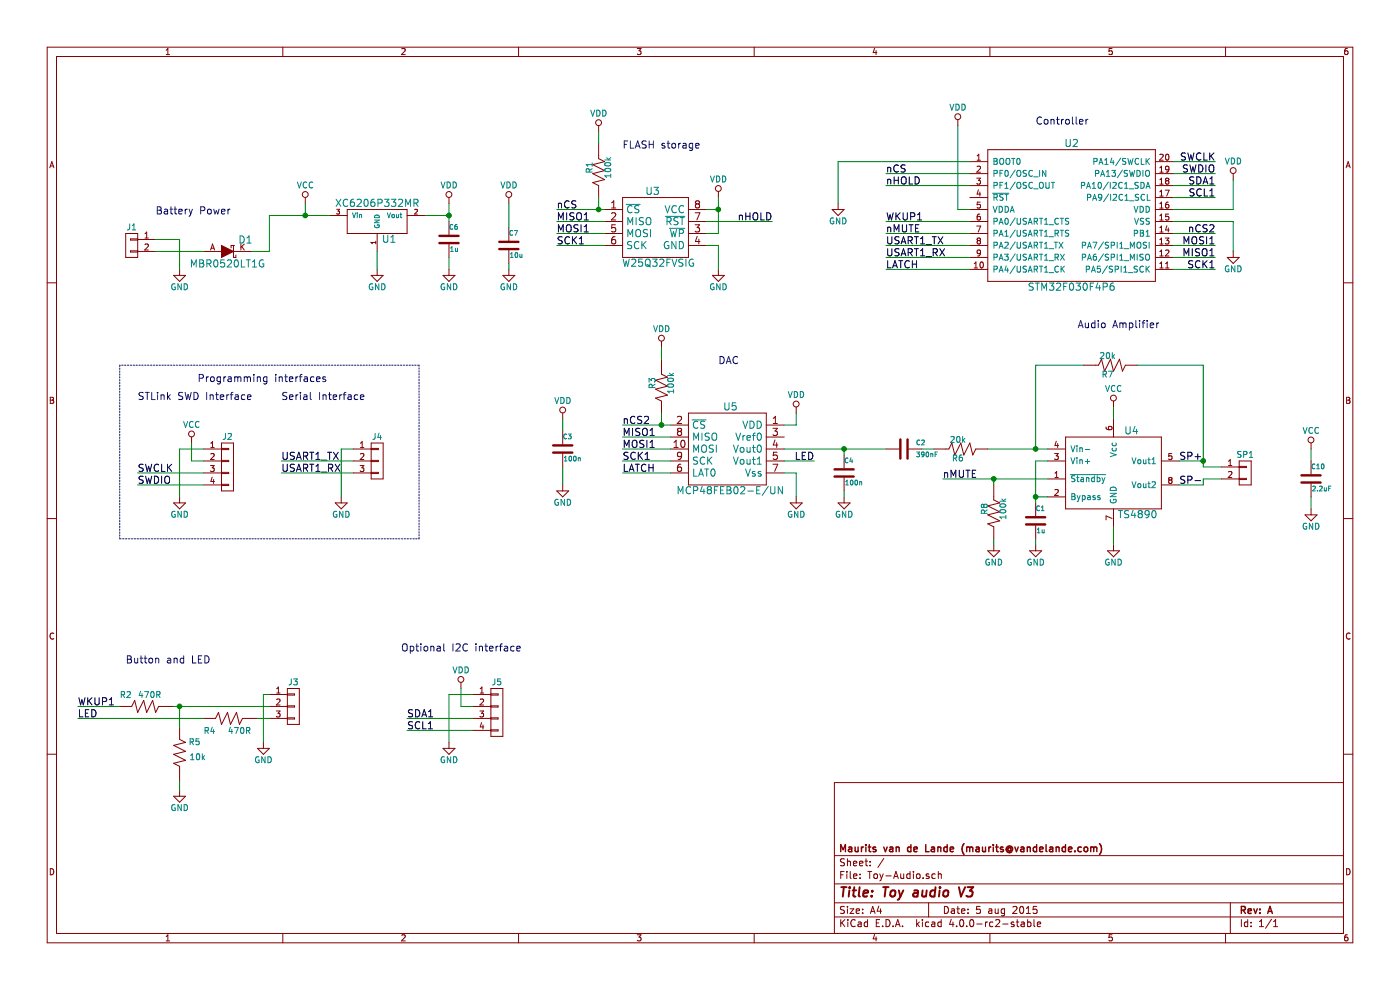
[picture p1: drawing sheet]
EESchema Schematic File Version 2
LIBS:Mylib VDL
LIBS:MCU
LIBS:power
LIBS:device
LIBS:transistors
LIBS:conn
LIBS:linear
LIBS:regul
LIBS:74xx
LIBS:cmos4000
LIBS:adc-dac
LIBS:memory
LIBS:xilinx
LIBS:microcontrollers
LIBS:dsp
LIBS:microchip
LIBS:analog_switches
LIBS:motorola
LIBS:texas
LIBS:intel
LIBS:audio
LIBS:interface
LIBS:digital-audio
LIBS:philips
LIBS:display
LIBS:cypress
LIBS:siliconi
LIBS:opto
LIBS:atmel
LIBS:contrib
LIBS:valves
LIBS:Toy-Audio-cache
EELAYER 25 0
EELAYER END
$Descr A4 11693 8268
encoding utf-8
Sheet 1 1
Title "Toy audio V3"
Date "5 aug 2015"
Rev "A"
Comp "Maurits van de Lande (maurits@vandelande.com)"
Comment1 ""
Comment2 ""
Comment3 ""
Comment4 ""
$EndDescr
Text Notes 1150 3350 0    60   ~ 0
STLink SWD Interface
$Comp
L SCHOTTKY D1
U 1 1
P 1900 2100
F 0 "D1" V 2000 1950 60  0000 C CNN
F 1 "MBR0520LT1G" V 1800 2100 60  0000 C CNN
F 2 "MvdL:SOD-123" H 1900 2100 60  0001 C CNN
F 3 "~" H 1900 2100 60  0000 C CNN
	1    1900 2100
	0    -1   -1   0   
$EndComp
$Comp
L W25Q128FVSIG U3
U 1 1
P 5450 2000
F 0 "U3" H 5450 2400 60  0000 C CNN
F 1 "W25Q32FVSIG" H 5500 1800 60  0000 C CNN
F 2 "MvdL:SOIC-8-208mil" H 5450 2000 60  0001 C CNN
F 3 "~" H 5450 2000 60  0000 C CNN
	1    5450 2000
	1    0    0    -1  
$EndComp
Text Label 4650 1750 0    60   ~ 0
nCS
Text Notes 1300 1800 0    60   ~ 0
Battery Power
Text Label 1150 3950 0    60   ~ 0
SWCLK
Text Label 1150 4050 0    60   ~ 0
SWDIO
Text Label 4650 1950 0    60   ~ 0
MOSI1
Text Label 4650 2050 0    60   ~ 0
SCK1
$Comp
L XC6206P332MR U1
U 1 1
P 3150 2050
F 0 "U1" H 3250 2100 60  0000 C CNN
F 1 "XC6206P332MR" H 3150 2400 60  0000 C CNN
F 2 "MvdL:SOT23" H 3150 2000 60  0001 C CNN
F 3 "" H 3150 2000 60  0000 C CNN
	1    3150 2050
	1    0    0    -1  
$EndComp
$Comp
L VDD #PWR9
U 1 1
P 3750 1700
F 0 "#PWR9" H 3750 1550 50  0001 C CNN
F 1 "VDD" H 3750 1850 50  0000 C CNN
F 2 "" H 3750 1700 60  0000 C CNN
F 3 "" H 3750 1700 60  0000 C CNN
	1    3750 1700
	1    0    0    -1  
$EndComp
$Comp
L CC C7
U 1 1
P 4250 2050
F 0 "C7" H 4250 2150 40  0000 L CNN
F 1 "10u" H 4256 1965 40  0000 L CNN
F 2 "MvdL:C0603" H 4288 1900 30  0001 C CNN
F 3 "" H 4250 2050 60  0000 C CNN
	1    4250 2050
	1    0    0    -1  
$EndComp
$Comp
L VDD #PWR13
U 1 1
P 4250 1700
F 0 "#PWR13" H 4250 1550 50  0001 C CNN
F 1 "VDD" H 4250 1850 50  0000 C CNN
F 2 "" H 4250 1700 60  0000 C CNN
F 3 "" H 4250 1700 60  0000 C CNN
	1    4250 1700
	1    0    0    -1  
$EndComp
Text Label 4650 1850 0    60   ~ 0
MISO1
$Comp
L VCC #PWR6
U 1 1
P 2550 1700
F 0 "#PWR6" H 2550 1550 50  0001 C CNN
F 1 "VCC" H 2550 1850 50  0000 C CNN
F 2 "" H 2550 1700 60  0000 C CNN
F 3 "" H 2550 1700 60  0000 C CNN
	1    2550 1700
	1    0    0    -1  
$EndComp
$Comp
L VDD #PWR19
U 1 1
P 6000 1650
F 0 "#PWR19" H 6000 1500 50  0001 C CNN
F 1 "VDD" H 6000 1800 50  0000 C CNN
F 2 "" H 6000 1650 60  0000 C CNN
F 3 "" H 6000 1650 60  0000 C CNN
	1    6000 1650
	1    0    0    -1  
$EndComp
$Comp
L GND #PWR2
U 1 1
P 1500 4150
F 0 "#PWR2" H 1500 3900 50  0001 C CNN
F 1 "GND" H 1500 4000 50  0000 C CNN
F 2 "" H 1500 4150 60  0000 C CNN
F 3 "" H 1500 4150 60  0000 C CNN
	1    1500 4150
	1    0    0    -1  
$EndComp
$Comp
L GND #PWR1
U 1 1
P 1500 2250
F 0 "#PWR1" H 1500 2000 50  0001 C CNN
F 1 "GND" H 1500 2100 50  0000 C CNN
F 2 "" H 1500 2250 60  0000 C CNN
F 3 "" H 1500 2250 60  0000 C CNN
	1    1500 2250
	1    0    0    -1  
$EndComp
$Comp
L GND #PWR8
U 1 1
P 3150 2250
F 0 "#PWR8" H 3150 2000 50  0001 C CNN
F 1 "GND" H 3150 2100 50  0000 C CNN
F 2 "" H 3150 2250 60  0000 C CNN
F 3 "" H 3150 2250 60  0000 C CNN
	1    3150 2250
	1    0    0    -1  
$EndComp
$Comp
L GND #PWR10
U 1 1
P 3750 2250
F 0 "#PWR10" H 3750 2000 50  0001 C CNN
F 1 "GND" H 3750 2100 50  0000 C CNN
F 2 "" H 3750 2250 60  0000 C CNN
F 3 "" H 3750 2250 60  0000 C CNN
	1    3750 2250
	1    0    0    -1  
$EndComp
$Comp
L GND #PWR20
U 1 1
P 6000 2250
F 0 "#PWR20" H 6000 2000 50  0001 C CNN
F 1 "GND" H 6000 2100 50  0000 C CNN
F 2 "" H 6000 2250 60  0000 C CNN
F 3 "" H 6000 2250 60  0000 C CNN
	1    6000 2250
	1    0    0    -1  
$EndComp
$Comp
L GND #PWR14
U 1 1
P 4250 2250
F 0 "#PWR14" H 4250 2000 50  0001 C CNN
F 1 "GND" H 4250 2100 50  0000 C CNN
F 2 "" H 4250 2250 60  0000 C CNN
F 3 "" H 4250 2250 60  0000 C CNN
	1    4250 2250
	1    0    0    -1  
$EndComp
$Comp
L CC C10
U 1 1
P 10950 4000
F 0 "C10" H 10950 4100 40  0000 L CNN
F 1 "2.2uF" H 10956 3915 40  0000 L CNN
F 2 "MvdL:C0603" H 10988 3850 30  0001 C CNN
F 3 "~" H 10950 4000 60  0000 C CNN
	1    10950 4000
	1    0    0    -1  
$EndComp
$Comp
L GND #PWR33
U 1 1
P 10950 4250
F 0 "#PWR33" H 10950 4000 50  0001 C CNN
F 1 "GND" H 10950 4100 50  0000 C CNN
F 2 "" H 10950 4250 60  0000 C CNN
F 3 "" H 10950 4250 60  0000 C CNN
	1    10950 4250
	1    0    0    -1  
$EndComp
$Comp
L STM32F030Fx U2
U 1 1
P 8100 1350
F 0 "U2" H 8950 1500 60  0000 C CNN
F 1 "STM32F030F4P6" H 8950 300 60  0000 C CNN
F 2 "MvdL:TSSOP20" H 8300 1900 60  0001 C CNN
F 3 "" H 8150 1900 60  0000 C CNN
	1    8100 1350
	1    0    0    -1  
$EndComp
Text Label 10150 1950 2    60   ~ 0
nCS2
Text Label 7400 1450 0    60   ~ 0
nCS
Text Label 10150 2250 2    60   ~ 0
SCK1
Text Label 10150 2150 2    60   ~ 0
MISO1
Text Label 10150 2050 2    60   ~ 0
MOSI1
$Comp
L GND #PWR23
U 1 1
P 7000 1700
F 0 "#PWR23" H 7000 1450 50  0001 C CNN
F 1 "GND" H 7000 1550 50  0000 C CNN
F 2 "" H 7000 1700 60  0000 C CNN
F 3 "" H 7000 1700 60  0000 C CNN
	1    7000 1700
	1    0    0    -1  
$EndComp
Text Label 7400 2050 0    60   ~ 0
USART1_TX
Text Label 7400 2150 0    60   ~ 0
USART1_RX
Text Label 7400 1950 0    60   ~ 0
nMUTE
Text Label 7400 1850 0    60   ~ 0
WKUP1
Text Label 7400 2250 0    60   ~ 0
LATCH
Text Label 10150 1350 2    60   ~ 0
SWCLK
Text Label 10150 1450 2    60   ~ 0
SWDIO
Text Label 10150 1550 2    60   ~ 0
SDA1
Text Label 10150 1650 2    60   ~ 0
SCL1
Text Label 7400 1550 0    60   ~ 0
nHOLD
$Comp
L VCC #PWR4
U 1 1
P 1600 3700
F 0 "#PWR4" H 1600 3550 50  0001 C CNN
F 1 "VCC" H 1600 3850 50  0000 C CNN
F 2 "" H 1600 3700 60  0000 C CNN
F 3 "" H 1600 3700 60  0000 C CNN
	1    1600 3700
	1    0    0    -1  
$EndComp
$Comp
L GND #PWR31
U 1 1
P 10300 2100
F 0 "#PWR31" H 10300 1850 50  0001 C CNN
F 1 "GND" H 10300 1950 50  0000 C CNN
F 2 "" H 10300 2100 60  0000 C CNN
F 3 "" H 10300 2100 60  0000 C CNN
	1    10300 2100
	1    0    0    -1  
$EndComp
$Comp
L VDD #PWR30
U 1 1
P 10300 1500
F 0 "#PWR30" H 10300 1350 50  0001 C CNN
F 1 "VDD" H 10300 1650 50  0000 C CNN
F 2 "" H 10300 1500 60  0000 C CNN
F 3 "" H 10300 1500 60  0000 C CNN
	1    10300 1500
	1    0    0    -1  
$EndComp
$Comp
L CC C1
U 1 1
P 8650 4350
F 0 "C1" H 8650 4450 40  0000 L CNN
F 1 "1u" H 8656 4265 40  0000 L CNN
F 2 "MvdL:C0603" H 8688 4200 30  0001 C CNN
F 3 "" H 8650 4350 60  0000 C CNN
	1    8650 4350
	1    0    0    -1  
$EndComp
$Comp
L CC C6
U 1 1
P 3750 2000
F 0 "C6" H 3750 2100 40  0000 L CNN
F 1 "1u" H 3756 1915 40  0000 L CNN
F 2 "MvdL:C0603" H 3788 1850 30  0001 C CNN
F 3 "" H 3750 2000 60  0000 C CNN
	1    3750 2000
	1    0    0    -1  
$EndComp
$Comp
L CONN_01X04 J2
U 1 1
P 1900 3900
F 0 "J2" H 1900 4150 50  0000 C CNN
F 1 "CONN_01X04" V 2000 3900 50  0001 C CNN
F 2 "MvdL:HDR-01X4-RM2" H 1900 3900 60  0001 C CNN
F 3 "" H 1900 3900 60  0000 C CNN
	1    1900 3900
	1    0    0    -1  
$EndComp
$Comp
L RR R1
U 1 1
P 5000 1400
F 0 "R1" V 5080 1400 50  0000 C CNN
F 1 "100k" V 4925 1400 50  0000 C CNN
F 2 "MvdL:R0603" H 5000 1400 60  0001 C CNN
F 3 "" H 5000 1400 60  0000 C CNN
	1    5000 1400
	-1   0    0    1   
$EndComp
$Comp
L VDD #PWR17
U 1 1
P 5000 1100
F 0 "#PWR17" H 5000 950 50  0001 C CNN
F 1 "VDD" H 5000 1250 50  0000 C CNN
F 2 "" H 5000 1100 60  0000 C CNN
F 3 "" H 5000 1100 60  0000 C CNN
	1    5000 1100
	1    0    0    -1  
$EndComp
$Comp
L CONN_01X02 SP1
U 1 1
P 10400 3950
F 0 "SP1" H 10400 4100 50  0000 C CNN
F 1 "CONN_01X02" V 10500 3950 50  0001 C CNN
F 2 "MvdL:HDR_01x02_RM2.54" H 10400 3950 60  0001 C CNN
F 3 "" H 10400 3950 60  0000 C CNN
	1    10400 3950
	1    0    0    -1  
$EndComp
Text Label 6450 1850 2    60   ~ 0
nHOLD
$Comp
L GND #PWR7
U 1 1
P 2850 4150
F 0 "#PWR7" H 2850 3900 50  0001 C CNN
F 1 "GND" H 2850 4000 50  0000 C CNN
F 2 "" H 2850 4150 60  0000 C CNN
F 3 "" H 2850 4150 60  0000 C CNN
	1    2850 4150
	1    0    0    -1  
$EndComp
Text Label 2350 3850 0    60   ~ 0
USART1_TX
Text Label 2350 3950 0    60   ~ 0
USART1_RX
$Comp
L CONN_01X03 J4
U 1 1
P 3150 3850
F 0 "J4" H 3150 4050 50  0000 C CNN
F 1 "CONN_01X03" V 3250 3850 50  0001 C CNN
F 2 "MvdL:HDR_01x03_RM2.54" H 3150 3850 60  0001 C CNN
F 3 "" H 3150 3850 60  0000 C CNN
	1    3150 3850
	1    0    0    -1  
$EndComp
Text Label 3400 6000 0    60   ~ 0
SDA1
Text Label 3400 6100 0    60   ~ 0
SCL1
$Comp
L GND #PWR11
U 1 1
P 3750 6200
F 0 "#PWR11" H 3750 5950 50  0001 C CNN
F 1 "GND" H 3750 6050 50  0000 C CNN
F 2 "" H 3750 6200 60  0000 C CNN
F 3 "" H 3750 6200 60  0000 C CNN
	1    3750 6200
	1    0    0    -1  
$EndComp
$Comp
L CONN_01X04 J5
U 1 1
P 4150 5950
F 0 "J5" H 4150 6200 50  0000 C CNN
F 1 "CONN_01X04" V 4250 5950 50  0001 C CNN
F 2 "MvdL:HDR_01x04_RM2.54" H 4150 5950 60  0001 C CNN
F 3 "" H 4150 5950 60  0000 C CNN
	1    4150 5950
	1    0    0    -1  
$EndComp
$Comp
L RR R2
U 1 1
P 1250 5900
F 0 "R2" V 1350 6100 50  0000 C CNN
F 1 "470R" V 1350 5900 50  0000 C CNN
F 2 "MvdL:R0603" H 1250 5900 60  0001 C CNN
F 3 "" H 1250 5900 60  0000 C CNN
	1    1250 5900
	0    -1   -1   0   
$EndComp
Text Label 650  5900 0    60   ~ 0
WKUP1
Text Label 650  6000 0    60   ~ 0
LED
$Comp
L GND #PWR5
U 1 1
P 2200 6200
F 0 "#PWR5" H 2200 5950 50  0001 C CNN
F 1 "GND" H 2200 6050 50  0000 C CNN
F 2 "" H 2200 6200 60  0000 C CNN
F 3 "" H 2200 6200 60  0000 C CNN
	1    2200 6200
	1    0    0    -1  
$EndComp
$Comp
L CONN_01X03 J3
U 1 1
P 2450 5900
F 0 "J3" H 2450 6100 50  0000 C CNN
F 1 "CONN_01X03" V 2550 5900 50  0001 C CNN
F 2 "MvdL:HDR_01x03_RM2.54" H 2450 5900 60  0001 C CNN
F 3 "" H 2450 5900 60  0000 C CNN
	1    2450 5900
	1    0    0    -1  
$EndComp
$Comp
L RR R4
U 1 1
P 1950 6000
F 0 "R4" V 1850 6200 50  0000 C CNN
F 1 "470R" V 1850 5950 50  0000 C CNN
F 2 "MvdL:R0603" H 1950 6000 60  0001 C CNN
F 3 "" H 1950 6000 60  0000 C CNN
	1    1950 6000
	0    -1   -1   0   
$EndComp
$Comp
L VDD #PWR12
U 1 1
P 3850 5750
F 0 "#PWR12" H 3850 5600 50  0001 C CNN
F 1 "VDD" H 3850 5900 50  0000 C CNN
F 2 "" H 3850 5750 60  0000 C CNN
F 3 "" H 3850 5750 60  0000 C CNN
	1    3850 5750
	1    0    0    -1  
$EndComp
$Comp
L CONN_01X02 J1
U 1 1
P 1100 2050
F 0 "J1" H 1100 2200 50  0000 C CNN
F 1 "CONN_01X02" V 1200 2050 50  0001 C CNN
F 2 "MvdL:HDR_01x02_RM2.54" H 1100 2050 60  0001 C CNN
F 3 "" H 1100 2050 60  0000 C CNN
	1    1100 2050
	-1   0    0    -1  
$EndComp
$Comp
L TS4890 U4
U 1 1
P 8750 3750
F 0 "U4" H 9450 3900 60  0000 C CNN
F 1 "TS4890" H 9500 3200 60  0000 C CNN
F 2 "MvdL:MSOP8" H 9000 4050 60  0001 C CNN
F 3 "" H 9000 4050 60  0000 C CNN
	1    8750 3750
	1    0    0    -1  
$EndComp
$Comp
L GND #PWR29
U 1 1
P 9300 4550
F 0 "#PWR29" H 9300 4300 50  0001 C CNN
F 1 "GND" H 9300 4400 50  0000 C CNN
F 2 "" H 9300 4550 60  0000 C CNN
F 3 "" H 9300 4550 60  0000 C CNN
	1    9300 4550
	1    0    0    -1  
$EndComp
$Comp
L RR R7
U 1 1
P 9250 3050
F 0 "R7" V 9330 3050 50  0000 C CNN
F 1 "20k" V 9175 3050 50  0000 C CNN
F 2 "MvdL:R0603" H 9250 3050 60  0001 C CNN
F 3 "" H 9250 3050 60  0000 C CNN
	1    9250 3050
	0    1    1    0   
$EndComp
$Comp
L RR R6
U 1 1
P 8000 3750
F 0 "R6" V 8080 3750 50  0000 C CNN
F 1 "20k" V 7925 3750 50  0000 C CNN
F 2 "MvdL:R0603" H 8000 3750 60  0001 C CNN
F 3 "" H 8000 3750 60  0000 C CNN
	1    8000 3750
	0    1    1    0   
$EndComp
$Comp
L CC C2
U 1 1
P 7550 3750
F 0 "C2" V 7500 3850 40  0000 L CNN
F 1 "390nF" V 7600 3850 40  0000 L CNN
F 2 "MvdL:C0603" H 7588 3600 30  0001 C CNN
F 3 "~" H 7550 3750 60  0000 C CNN
	1    7550 3750
	0    1    1    0   
$EndComp
$Comp
L GND #PWR27
U 1 1
P 8650 4550
F 0 "#PWR27" H 8650 4300 50  0001 C CNN
F 1 "GND" H 8650 4400 50  0000 C CNN
F 2 "" H 8650 4550 60  0000 C CNN
F 3 "" H 8650 4550 60  0000 C CNN
	1    8650 4550
	1    0    0    -1  
$EndComp
Wire Wire Line
	1700 2100 1300 2100
Wire Wire Line
	6000 1950 5900 1950
Wire Wire Line
	6000 1650 6000 1950
Wire Wire Line
	6000 1750 5900 1750
Wire Wire Line
	4650 1750 5050 1750
Wire Wire Line
	4650 1850 5050 1850
Wire Wire Line
	4650 1950 5050 1950
Wire Wire Line
	4650 2050 5050 2050
Wire Wire Line
	6000 2050 6000 2250
Wire Wire Line
	6000 2050 5900 2050
Connection ~ 6000 1750
Wire Wire Line
	1150 4050 1700 4050
Wire Wire Line
	1150 3950 1700 3950
Wire Wire Line
	2250 1800 2750 1800
Connection ~ 2550 1800
Wire Wire Line
	3750 2250 3750 2150
Wire Wire Line
	3750 1700 3750 1850
Wire Wire Line
	3750 1800 3550 1800
Wire Wire Line
	3150 2100 3150 2250
Connection ~ 3750 1800
Wire Wire Line
	4250 1700 4250 1900
Wire Wire Line
	4250 2200 4250 2250
Wire Wire Line
	10950 3750 10950 3850
Wire Wire Line
	10950 4150 10950 4250
Wire Wire Line
	10150 1950 9800 1950
Wire Wire Line
	10150 2050 9800 2050
Wire Wire Line
	9800 2150 10150 2150
Wire Wire Line
	10150 2250 9800 2250
Wire Wire Line
	7400 1450 8100 1450
Wire Wire Line
	8000 1050 8000 1750
Wire Wire Line
	8000 1750 8100 1750
Wire Wire Line
	8100 1850 7400 1850
Wire Wire Line
	7400 1950 8100 1950
Wire Wire Line
	8100 2050 7400 2050
Wire Wire Line
	7400 2150 8100 2150
Wire Wire Line
	8100 2250 7400 2250
Wire Wire Line
	10150 1350 9800 1350
Wire Wire Line
	9800 1450 10150 1450
Wire Wire Line
	8100 1550 7400 1550
Wire Wire Line
	2100 2100 2250 2100
Wire Wire Line
	2250 2100 2250 1800
Wire Wire Line
	10150 1550 9800 1550
Wire Wire Line
	9800 1650 10150 1650
Wire Wire Line
	1600 3700 1600 3850
Wire Wire Line
	1600 3850 1700 3850
Wire Wire Line
	10300 1850 10300 2100
Wire Wire Line
	10300 1850 9800 1850
Wire Wire Line
	10300 1500 10300 1750
Wire Wire Line
	10300 1750 9800 1750
Wire Wire Line
	5000 1100 5000 1200
Wire Wire Line
	5000 1650 5000 1750
Connection ~ 5000 1750
Wire Wire Line
	1500 4150 1500 3750
Wire Wire Line
	1500 3750 1700 3750
Wire Wire Line
	6450 1850 5900 1850
Wire Wire Line
	2350 3950 2950 3950
Wire Wire Line
	2350 3850 2950 3850
Wire Wire Line
	2850 4150 2850 3750
Wire Wire Line
	2850 3750 2950 3750
Wire Wire Line
	3400 6100 3950 6100
Wire Wire Line
	3400 6000 3950 6000
Wire Wire Line
	3850 5750 3850 5900
Wire Wire Line
	3750 6200 3750 5800
Wire Wire Line
	3750 5800 3950 5800
Wire Wire Line
	3850 5900 3950 5900
Wire Wire Line
	2250 5800 2200 5800
Wire Wire Line
	2200 5800 2200 6200
Wire Wire Line
	1450 5900 2250 5900
Wire Wire Line
	2150 6000 2250 6000
Wire Wire Line
	650  5900 1000 5900
Wire Wire Line
	650  6000 1700 6000
Wire Wire Line
	1500 2250 1500 2000
Wire Wire Line
	1500 2000 1300 2000
Wire Wire Line
	9300 4400 9300 4550
Wire Wire Line
	9050 3050 8650 3050
Wire Wire Line
	8250 3750 8750 3750
Wire Wire Line
	8750 3850 8650 3850
Wire Wire Line
	8650 3850 8650 4200
Wire Wire Line
	8650 4500 8650 4550
Connection ~ 8650 3750
Wire Wire Line
	7800 3750 7700 3750
Wire Wire Line
	9300 3400 9300 3500
Wire Wire Line
	8750 4150 8650 4150
Connection ~ 8650 4150
Wire Wire Line
	7875 4000 8750 4000
Wire Wire Line
	8650 3050 8650 3750
Wire Wire Line
	9850 3850 10050 3850
Wire Wire Line
	10050 3050 10050 3900
Wire Wire Line
	10050 3050 9500 3050
Wire Wire Line
	10050 3900 10200 3900
Connection ~ 10050 3850
Wire Wire Line
	10200 4000 10050 4000
Wire Wire Line
	10050 4000 10050 4050
Wire Wire Line
	10050 4050 9850 4050
Text Label 7875 4000 0    60   ~ 0
nMUTE
$Comp
L VCC #PWR32
U 1 1
P 10950 3750
F 0 "#PWR32" H 10950 3600 50  0001 C CNN
F 1 "VCC" H 10950 3900 50  0000 C CNN
F 2 "" H 10950 3750 60  0000 C CNN
F 3 "" H 10950 3750 60  0000 C CNN
	1    10950 3750
	1    0    0    -1  
$EndComp
$Comp
L VCC #PWR28
U 1 1
P 9300 3400
F 0 "#PWR28" H 9300 3250 50  0001 C CNN
F 1 "VCC" H 9300 3550 50  0000 C CNN
F 2 "" H 9300 3400 60  0000 C CNN
F 3 "" H 9300 3400 60  0000 C CNN
	1    9300 3400
	1    0    0    -1  
$EndComp
Text Notes 2350 3350 0    60   ~ 0
Serial Interface
Text Notes 1050 5550 0    60   ~ 0
Button and LED
Text Notes 3350 5450 0    60   ~ 0
Optional I2C interface
Wire Notes Line
	1000 3050 1000 4500
Wire Notes Line
	1000 4500 3500 4500
Wire Notes Line
	3500 4500 3500 3050
Wire Notes Line
	3500 3050 1000 3050
Text Notes 1650 3200 0    60   ~ 0
Programming interfaces
Text Notes 5200 1250 0    60   ~ 0
FLASH storage
Text Notes 9000 2750 0    60   ~ 0
Audio Amplifier
Text Notes 8650 1050 0    60   ~ 0
Controller
Wire Wire Line
	2550 1700 2550 1800
Text Label 9850 3850 0    60   ~ 0
SP+
Text Label 9850 4050 0    60   ~ 0
SP-
$Comp
L MCP48FEB02-E/UN U5
U 1 1
P 6550 3550
F 0 "U5" H 7000 3700 60  0000 C CNN
F 1 "MCP48FEB02-E/UN" H 7000 3000 60  0000 C CNN
F 2 "MvdL:MSOP10" H 6950 3300 60  0001 C CNN
F 3 "" H 6950 3300 60  0000 C CNN
	1    6550 3550
	-1   0    0    -1  
$EndComp
Text Label 5200 3550 0    60   ~ 0
nCS2
Text Label 5200 3750 0    60   ~ 0
MOSI1
Text Label 5200 3850 0    60   ~ 0
SCK1
Text Label 5200 3650 0    60   ~ 0
MISO1
Wire Wire Line
	5200 3550 5600 3550
Wire Wire Line
	5200 3650 5600 3650
Wire Wire Line
	5200 3750 5600 3750
Wire Wire Line
	5200 3850 5600 3850
$Comp
L VDD #PWR21
U 1 1
P 6650 3450
F 0 "#PWR21" H 6650 3300 50  0001 C CNN
F 1 "VDD" H 6650 3600 50  0000 C CNN
F 2 "" H 6650 3450 60  0000 C CNN
F 3 "" H 6650 3450 60  0000 C CNN
	1    6650 3450
	1    0    0    -1  
$EndComp
$Comp
L GND #PWR22
U 1 1
P 6650 4150
F 0 "#PWR22" H 6650 3900 50  0001 C CNN
F 1 "GND" H 6650 4000 50  0000 C CNN
F 2 "" H 6650 4150 60  0000 C CNN
F 3 "" H 6650 4150 60  0000 C CNN
	1    6650 4150
	1    0    0    -1  
$EndComp
Wire Wire Line
	6650 3450 6650 3550
Wire Wire Line
	6650 4150 6650 3950
Wire Wire Line
	6650 3550 6550 3550
Wire Wire Line
	6650 3950 6550 3950
Wire Wire Line
	6550 3750 7400 3750
Text Label 5200 3950 0    60   ~ 0
LATCH
Wire Wire Line
	5600 3950 5200 3950
Text Label 6800 3850 2    60   ~ 0
LED
Wire Wire Line
	6800 3850 6550 3850
$Comp
L CC C3
U 1 1
P 4700 3750
F 0 "C3" H 4700 3850 40  0000 L CNN
F 1 "100n" H 4706 3665 40  0000 L CNN
F 2 "MvdL:C0603" H 4738 3600 30  0001 C CNN
F 3 "" H 4700 3750 60  0000 C CNN
	1    4700 3750
	1    0    0    -1  
$EndComp
$Comp
L VDD #PWR15
U 1 1
P 4700 3500
F 0 "#PWR15" H 4700 3350 50  0001 C CNN
F 1 "VDD" H 4700 3650 50  0000 C CNN
F 2 "" H 4700 3500 60  0000 C CNN
F 3 "" H 4700 3500 60  0000 C CNN
	1    4700 3500
	1    0    0    -1  
$EndComp
$Comp
L GND #PWR16
U 1 1
P 4700 4050
F 0 "#PWR16" H 4700 3800 50  0001 C CNN
F 1 "GND" H 4700 3900 50  0000 C CNN
F 2 "" H 4700 4050 60  0000 C CNN
F 3 "" H 4700 4050 60  0000 C CNN
	1    4700 4050
	1    0    0    -1  
$EndComp
Wire Wire Line
	4700 3500 4700 3600
Wire Wire Line
	4700 3900 4700 4050
$Comp
L CC C4
U 1 1
P 7050 3950
F 0 "C4" H 7050 4050 40  0000 L CNN
F 1 "100n" H 7056 3865 40  0000 L CNN
F 2 "MvdL:C0603" H 7088 3800 30  0001 C CNN
F 3 "" H 7050 3950 60  0000 C CNN
	1    7050 3950
	1    0    0    -1  
$EndComp
$Comp
L GND #PWR24
U 1 1
P 7050 4150
F 0 "#PWR24" H 7050 3900 50  0001 C CNN
F 1 "GND" H 7050 4000 50  0000 C CNN
F 2 "" H 7050 4150 60  0000 C CNN
F 3 "" H 7050 4150 60  0000 C CNN
	1    7050 4150
	1    0    0    -1  
$EndComp
Wire Wire Line
	7050 4150 7050 4100
Wire Wire Line
	7050 3800 7050 3750
Connection ~ 7050 3750
Text Notes 6000 3050 0    60   ~ 0
DAC
$Comp
L VDD #PWR25
U 1 1
P 8000 1050
F 0 "#PWR25" H 8000 900 50  0001 C CNN
F 1 "VDD" H 8000 1200 50  0000 C CNN
F 2 "" H 8000 1050 60  0000 C CNN
F 3 "" H 8000 1050 60  0000 C CNN
	1    8000 1050
	1    0    0    -1  
$EndComp
Wire Wire Line
	7000 1350 8100 1350
Wire Wire Line
	7000 1350 7000 1700
$Comp
L RR R3
U 1 1
P 5525 3200
F 0 "R3" V 5605 3200 50  0000 C CNN
F 1 "100k" V 5450 3200 50  0000 C CNN
F 2 "MvdL:R0603" H 5525 3200 60  0001 C CNN
F 3 "" H 5525 3200 60  0000 C CNN
	1    5525 3200
	-1   0    0    1   
$EndComp
$Comp
L VDD #PWR18
U 1 1
P 5525 2900
F 0 "#PWR18" H 5525 2750 50  0001 C CNN
F 1 "VDD" H 5525 3050 50  0000 C CNN
F 2 "" H 5525 2900 60  0000 C CNN
F 3 "" H 5525 2900 60  0000 C CNN
	1    5525 2900
	1    0    0    -1  
$EndComp
Wire Wire Line
	5525 2900 5525 3000
Wire Wire Line
	5525 3450 5525 3550
Connection ~ 5525 3550
$Comp
L RR R8
U 1 1
P 8300 4250
F 0 "R8" V 8380 4250 50  0000 C CNN
F 1 "100k" V 8225 4250 50  0000 C CNN
F 2 "MvdL:R0603" H 8300 4250 60  0001 C CNN
F 3 "" H 8300 4250 60  0000 C CNN
	1    8300 4250
	-1   0    0    1   
$EndComp
$Comp
L GND #PWR26
U 1 1
P 8300 4550
F 0 "#PWR26" H 8300 4300 50  0001 C CNN
F 1 "GND" H 8300 4400 50  0000 C CNN
F 2 "" H 8300 4550 60  0000 C CNN
F 3 "" H 8300 4550 60  0000 C CNN
	1    8300 4550
	1    0    0    -1  
$EndComp
Wire Wire Line
	8300 4500 8300 4550
Wire Wire Line
	8300 4000 8300 4050
Connection ~ 8300 4000
$Comp
L RR R5
U 1 1
P 1500 6325
F 0 "R5" H 1625 6450 50  0000 C CNN
F 1 "10k" H 1650 6325 50  0000 C CNN
F 2 "MvdL:R0603" H 1500 6325 60  0001 C CNN
F 3 "" H 1500 6325 60  0000 C CNN
	1    1500 6325
	1    0    0    -1  
$EndComp
$Comp
L GND #PWR3
U 1 1
P 1500 6600
F 0 "#PWR3" H 1500 6350 50  0001 C CNN
F 1 "GND" H 1500 6450 50  0000 C CNN
F 2 "" H 1500 6600 60  0000 C CNN
F 3 "" H 1500 6600 60  0000 C CNN
	1    1500 6600
	1    0    0    -1  
$EndComp
Wire Wire Line
	1500 6525 1500 6600
Wire Wire Line
	1500 6075 1500 5900
Connection ~ 1500 5900
$EndSCHEMATC
